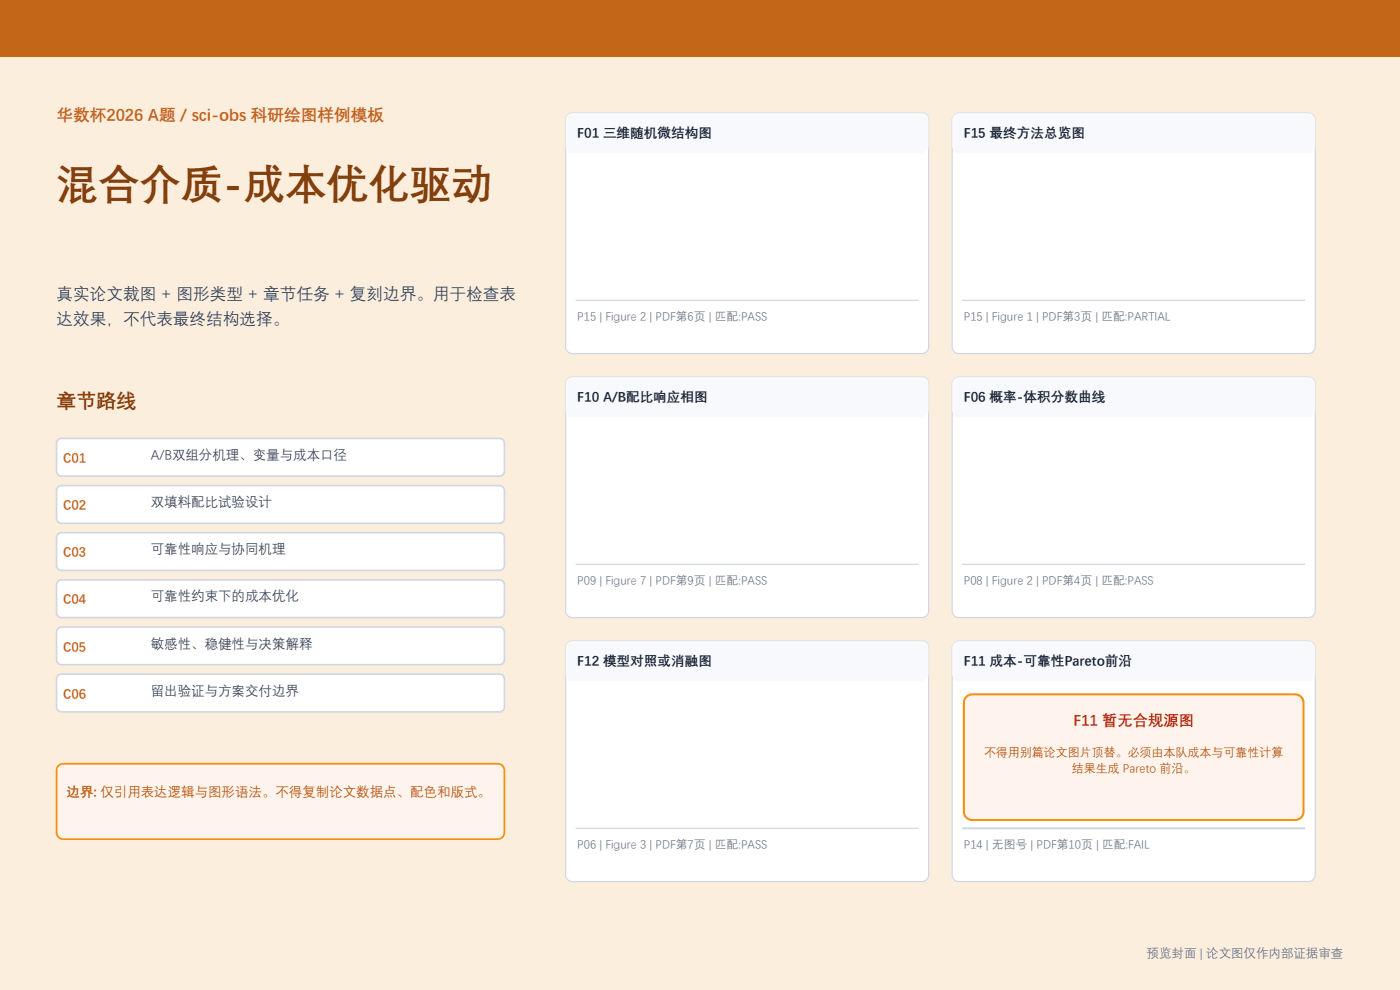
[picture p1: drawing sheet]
<svg xmlns="http://www.w3.org/2000/svg" width="297mm" height="210mm" viewBox="0 0 297 210" stroke-linecap="round" stroke-linejoin="round" font-family="sans-serif">
<path d="M0 0h297v210h-297z" fill-rule="evenodd" fill="#fbeedd"/>
<path d="M0 0h297v12h-297z" fill-rule="evenodd" fill="#c46618"/>
<g fill="#fff" stroke="#cfd7e3" stroke-width=".35">
<path d="M12.4 93.2l.7-.2h92.8a1.06 1.06 0 0 1 1.1 1.1v5.8a1.06 1.06 0 0 1-1.1 1.1h-92.8a1.06 1.06 0 0 1-1.1-1.1v-5.8z" fill-rule="evenodd"/>
<path d="M12.2 103.4l.9-.4h92.8a1.06 1.06 0 0 1 1.1 1.1v5.8a1.06 1.06 0 0 1-1.1 1.1h-92.8a1.06 1.06 0 0 1-1.1-1.1v-5.8z" fill-rule="evenodd"/>
<path d="M12.4 113.2l.7-.2h92.8a1.06 1.06 0 0 1 1.1 1.1v5.8a1.06 1.06 0 0 1-1.1 1.1h-92.8a1.06 1.06 0 0 1-1.1-1.1v-5.8z" fill-rule="evenodd"/>
<path d="M12.2 123.4l.9-.4h92.8a1.06 1.06 0 0 1 1.1 1.1v5.8a1.06 1.06 0 0 1-1.1 1.1h-92.8a1.06 1.06 0 0 1-1.1-1.1v-5.8z" fill-rule="evenodd"/>
<path d="M12.4 133.2l.7-.2h92.8a1.06 1.06 0 0 1 1.1 1.1v5.8a1.06 1.06 0 0 1-1.1 1.1h-92.8a1.06 1.06 0 0 1-1.1-1.1v-5.8z" fill-rule="evenodd"/>
<path d="M12.4 143.2l.7-.2h92.8a1.06 1.06 0 0 1 1.1 1.1v5.8a1.06 1.06 0 0 1-1.1 1.1h-92.8a1.06 1.06 0 0 1-1.1-1.1v-5.8z" fill-rule="evenodd"/>
</g>
<path d="M12.6 162.3l.8-.3h92.2a1.41 1.41 0 0 1 1.4 1.4v13.2a1.41 1.41 0 0 1-1.4 1.4h-92.2a1.41 1.41 0 0 1-1.4-1.4v-13.2l.1-.4z" fill-rule="evenodd" fill="#fff4ed" stroke="#f79009" stroke-width=".35"/>
<path d="M120.3 24.6l.7-.5 .4-.1h74.2a1.41 1.41 0 0 1 1.4 1.4v48.2a1.41 1.41 0 0 1-1.4 1.4h-74.2a1.41 1.41 0 0 1-1.4-1.4v-48.2z" fill-rule="evenodd" fill="#fff" stroke="#cfd7e3" stroke-width=".25"/>
<path d="M120.3 24.6l.7-.5 .4-.1h74.2a1.41 1.41 0 0 1 1.4 1.4v5.7a1.41 1.41 0 0 1-1.4 1.4h-74.2a1.41 1.41 0 0 1-1.4-1.4v-5.7z" fill-rule="evenodd" fill="#f7f9fc"/>
<path d="M122.1 63.7h72.8" fill="none" stroke="#cfd7e3" stroke-width=".25"/>
<path d="M202.3 24.6l.7-.5 .4-.1h74.2a1.41 1.41 0 0 1 1.4 1.4v48.2a1.41 1.41 0 0 1-1.4 1.4h-74.2a1.41 1.41 0 0 1-1.4-1.4v-48.2z" fill-rule="evenodd" fill="#fff" stroke="#cfd7e3" stroke-width=".25"/>
<path d="M202.3 24.6l.7-.5 .4-.1h74.2a1.41 1.41 0 0 1 1.4 1.4v5.7a1.41 1.41 0 0 1-1.4 1.4h-74.2a1.41 1.41 0 0 1-1.4-1.4v-5.7z" fill-rule="evenodd" fill="#f7f9fc"/>
<path d="M204.1 63.7h72.8" fill="none" stroke="#cfd7e3" stroke-width=".25"/>
<path d="M120.6 80.3l.8-.3h74.2a1.41 1.41 0 0 1 1.4 1.4v48.2a1.41 1.41 0 0 1-1.4 1.4h-74.2a1.41 1.41 0 0 1-1.4-1.4v-48.2l.1-.4z" fill-rule="evenodd" fill="#fff" stroke="#cfd7e3" stroke-width=".25"/>
<path d="M120.6 80.3l.8-.3h74.2a1.41 1.41 0 0 1 1.4 1.4v5.7a1.41 1.41 0 0 1-1.4 1.4h-74.2a1.41 1.41 0 0 1-1.4-1.4v-5.7l.1-.4z" fill-rule="evenodd" fill="#f7f9fc"/>
<path d="M122.1 119.7h72.8" fill="none" stroke="#cfd7e3" stroke-width=".25"/>
<path d="M202.6 80.3l.8-.3h74.2a1.41 1.41 0 0 1 1.4 1.4v48.2a1.41 1.41 0 0 1-1.4 1.4h-74.2a1.41 1.41 0 0 1-1.4-1.4v-48.2l.1-.4z" fill-rule="evenodd" fill="#fff" stroke="#cfd7e3" stroke-width=".25"/>
<path d="M202.6 80.3l.8-.3h74.2a1.41 1.41 0 0 1 1.4 1.4v5.7a1.41 1.41 0 0 1-1.4 1.4h-74.2a1.41 1.41 0 0 1-1.4-1.4v-5.7l.1-.4z" fill-rule="evenodd" fill="#f7f9fc"/>
<path d="M204.1 119.7h72.8" fill="none" stroke="#cfd7e3" stroke-width=".25"/>
<path d="M120.6 136.3l.8-.3h74.2a1.41 1.41 0 0 1 1.4 1.4v48.2a1.41 1.41 0 0 1-1.4 1.4h-74.2a1.41 1.41 0 0 1-1.4-1.4v-48.2l.1-.4z" fill-rule="evenodd" fill="#fff" stroke="#cfd7e3" stroke-width=".25"/>
<path d="M120.6 136.3l.8-.3h74.2a1.41 1.41 0 0 1 1.4 1.4v5.7a1.41 1.41 0 0 1-1.4 1.4h-74.2a1.41 1.41 0 0 1-1.4-1.4v-5.7l.1-.4z" fill-rule="evenodd" fill="#f7f9fc"/>
<path d="M122.1 175.7h72.8" fill="none" stroke="#cfd7e3" stroke-width=".25"/>
<path d="M202.3 136.6l.7-.5 .4-.1h74.2a1.41 1.41 0 0 1 1.4 1.4v48.2a1.41 1.41 0 0 1-1.4 1.4h-74.2a1.41 1.41 0 0 1-1.4-1.4v-48.2z" fill-rule="evenodd" fill="#fff" stroke="#cfd7e3" stroke-width=".25"/>
<path d="M202.3 136.6l.7-.5 .4-.1h74.2a1.41 1.41 0 0 1 1.4 1.4v5.7a1.41 1.41 0 0 1-1.4 1.4h-74.2a1.41 1.41 0 0 1-1.4-1.4v-5.7z" fill-rule="evenodd" fill="#f7f9fc"/>
<path d="M205 147.8l.8-.4 .4-.1h68.6a1.76 1.76 0 0 1 1.7 1.8v23.1a1.76 1.76 0 0 1-1.7 1.7h-68.6a1.76 1.76 0 0 1-1.7-1.7v-23.1v-.5z" fill-rule="evenodd" fill="#fff4ed" stroke="#f79009" stroke-width=".42"/>
<path d="M204.1 175.7h72.8" fill="none" stroke="#cfd7e3" stroke-width=".42"/>
<text font-size="8.8" fill="#81410e" x="12" y="41.8">混合介质-成本优化驱动</text>
<text font-size="4.2" fill="#81410e" x="12" y="86.2">章节路线</text>
<text font-size="3.5" fill="#c46618" x="12" y="25.5">华数杯2026 A题 / sci-obs 科研绘图样例模板</text>
<g font-size="3.5" fill="#344054">
<text x="12" y="63.5">真实论文裁图 + 图形类型 + 章节任务 + 复刻边界。用于检查表</text>
<text x="12" y="68.8">达效果，不代表最终结构选择。</text>
</g>
<text font-size="3.2" fill="#b42318" x="227.7" y="153.7">F11 暂无合规源图</text>
<g font-size="2.9" fill="#172234">
<text x="122.5" y="29">F01 三维随机微结构图</text>
<text x="204.5" y="29">F15 最终方法总览图</text>
<text x="122.5" y="85">F10 A/B配比响应相图</text>
<text x="204.5" y="85">F06 概率-体积分数曲线</text>
<text x="122.5" y="141">F12 模型对照或消融图</text>
<text x="204.5" y="141">F11 成本-可靠性Pareto前沿</text>
</g>
<g font-size="2.9" fill="#344054">
<text x="32" y="97.4">A/B双组分机理、变量与成本口径</text>
<text x="32" y="107.4">双填料配比试验设计</text>
<text x="32" y="117.4">可靠性响应与协同机理</text>
<text x="32" y="127.4">可靠性约束下的成本优化</text>
<text x="32" y="137.4">敏感性、稳健性与决策解释</text>
<text x="32" y="147.4">留出验证与方案交付边界</text>
</g>
<text font-size="2.9" fill="#b54708" x="14.1" y="168.9">边界: 仅引用表达逻辑与图形语法。不得复制论文数据点、配色和版式。</text>
<g font-size="2.8" fill="#c46618">
<text x="13.4" y="98">C01</text>
<text x="13.4" y="108">C02</text>
<text x="13.4" y="118">C03</text>
<text x="13.4" y="128">C04</text>
<text x="13.4" y="138">C05</text>
<text x="13.4" y="148">C06</text>
</g>
<text font-size="2.6" fill="#667085" x="243.2" y="203">预览封面 | 论文图仅作内部证据审查</text>
<g font-size="2.5" fill="#667085">
<text x="122.5" y="68">P15 | Figure 2 | PDF第6页 | 匹配:PASS</text>
<text x="204.5" y="68">P15 | Figure 1 | PDF第3页 | 匹配:PARTIAL</text>
<text x="122.5" y="124">P09 | Figure 7 | PDF第9页 | 匹配:PASS</text>
<text x="204.5" y="124">P08 | Figure 2 | PDF第4页 | 匹配:PASS</text>
<text x="122.5" y="180">P06 | Figure 3 | PDF第7页 | 匹配:PASS</text>
<text x="204.5" y="180">P14 | 无图号 | PDF第10页 | 匹配:FAIL</text>
</g>
<g font-size="2.5" fill="#b54708">
<text x="208.7" y="160.4">不得用别篇论文图片顶替。必须由本队成本与可靠性计算</text>
<text x="227.4" y="163.7">结果生成 Pareto 前沿。</text>
</g>
</svg>
